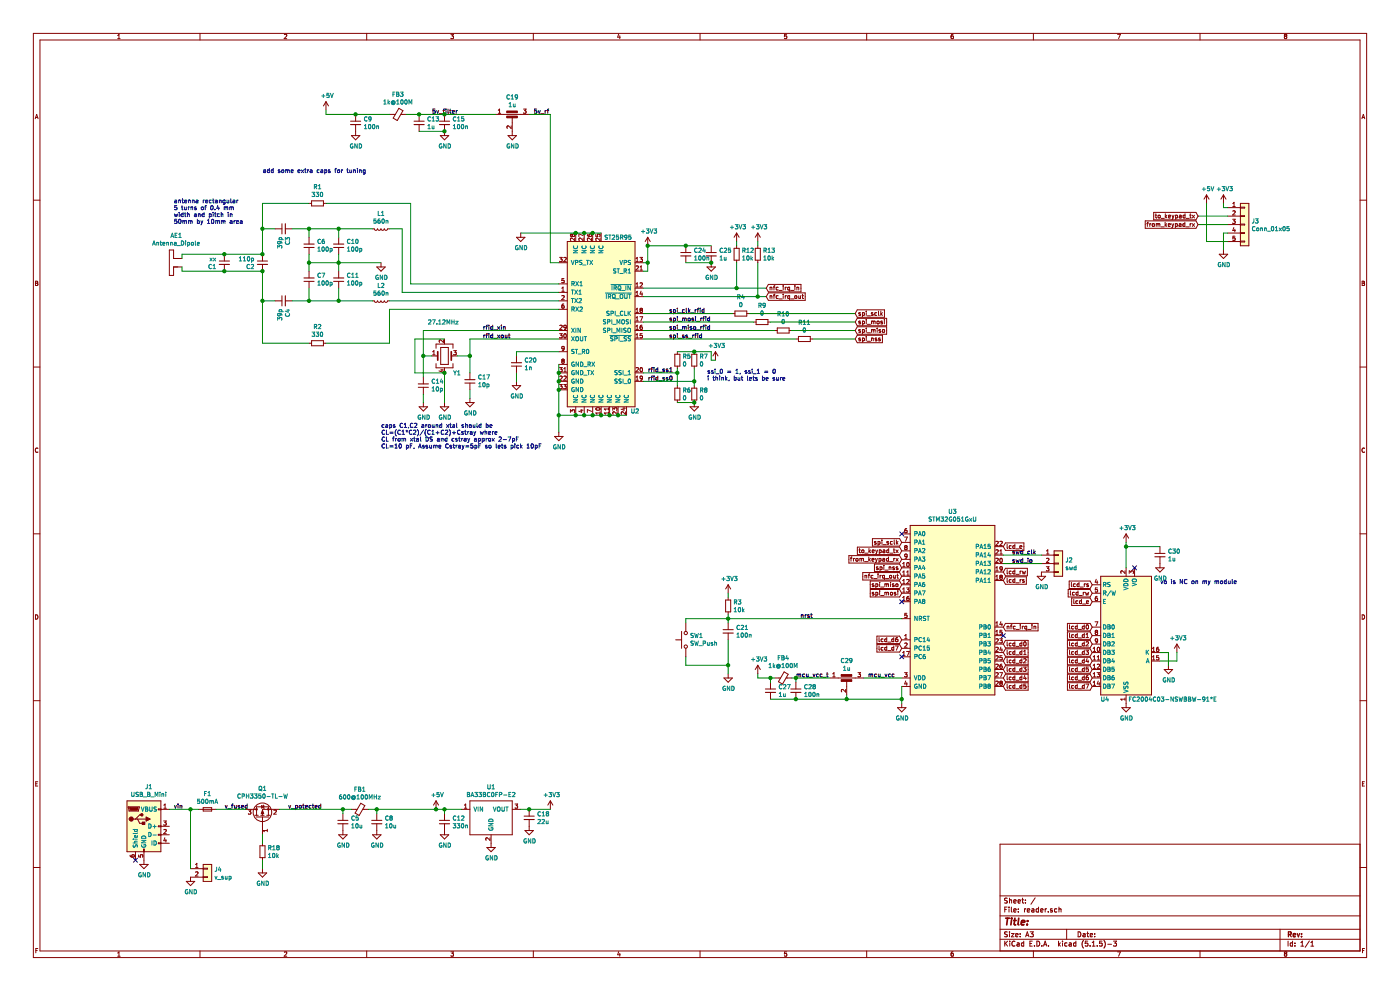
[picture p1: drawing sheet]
EESchema Schematic File Version 4
EELAYER 30 0
EELAYER END
$Descr A3 16535 11693
encoding utf-8
Sheet 1 1
Title ""
Date ""
Rev ""
Comp ""
Comment1 ""
Comment2 ""
Comment3 ""
Comment4 ""
$EndDescr
$Comp
L Device:C_Small C14
U 1 1
P 5000 4550
F 0 "C14" H 4908 4504 50  0000 R CNN
F 1 "10p" H 4908 4595 50  0000 R CNN
F 2 "Capacitor_SMD:C_0603_1608Metric_Pad1.05x0.95mm_HandSolder" H 5000 4550 50  0001 C CNN
F 3 "~" H 5000 4550 50  0001 C CNN
	1    5000 4550
	-1   0    0    1   
$EndComp
$Comp
L Device:C_Small C17
U 1 1
P 5550 4500
F 0 "C17" H 5458 4454 50  0000 R CNN
F 1 "10p" H 5458 4545 50  0000 R CNN
F 2 "Capacitor_SMD:C_0603_1608Metric_Pad1.05x0.95mm_HandSolder" H 5550 4500 50  0001 C CNN
F 3 "~" H 5550 4500 50  0001 C CNN
	1    5550 4500
	-1   0    0    1   
$EndComp
$Comp
L power:GND #PWR017
U 1 1
P 6600 5100
F 0 "#PWR017" H 6600 4850 50  0001 C CNN
F 1 "GND" H 6605 4927 50  0000 C CNN
F 2 "" H 6600 5100 50  0001 C CNN
F 3 "" H 6600 5100 50  0001 C CNN
	1    6600 5100
	1    0    0    -1  
$EndComp
$Comp
L power:GND #PWR09
U 1 1
P 5000 4750
F 0 "#PWR09" H 5000 4500 50  0001 C CNN
F 1 "GND" H 5005 4577 50  0000 C CNN
F 2 "" H 5000 4750 50  0001 C CNN
F 3 "" H 5000 4750 50  0001 C CNN
	1    5000 4750
	1    0    0    -1  
$EndComp
$Comp
L power:GND #PWR012
U 1 1
P 5550 4700
F 0 "#PWR012" H 5550 4450 50  0001 C CNN
F 1 "GND" H 5555 4527 50  0000 C CNN
F 2 "" H 5550 4700 50  0001 C CNN
F 3 "" H 5550 4700 50  0001 C CNN
	1    5550 4700
	1    0    0    -1  
$EndComp
$Comp
L Device:C_Small C20
U 1 1
P 6100 4300
F 0 "C20" H 6008 4254 50  0000 R CNN
F 1 "1n" H 6008 4345 50  0000 R CNN
F 2 "Capacitor_SMD:C_0603_1608Metric_Pad1.05x0.95mm_HandSolder" H 6100 4300 50  0001 C CNN
F 3 "~" H 6100 4300 50  0001 C CNN
	1    6100 4300
	-1   0    0    1   
$EndComp
$Comp
L power:GND #PWR016
U 1 1
P 6100 4500
F 0 "#PWR016" H 6100 4250 50  0001 C CNN
F 1 "GND" H 6105 4327 50  0000 C CNN
F 2 "" H 6100 4500 50  0001 C CNN
F 3 "" H 6100 4500 50  0001 C CNN
	1    6100 4500
	1    0    0    -1  
$EndComp
Wire Wire Line
	5550 4200 5400 4200
Wire Wire Line
	5550 4200 5550 4000
Wire Wire Line
	5000 3900 5000 4200
$Comp
L reader-rescue:USB_B_Mini-Connector J1
U 1 1
P 1700 9750
F 0 "J1" H 1757 10217 50  0000 C CNN
F 1 "USB_B_Mini" H 1757 10126 50  0000 C CNN
F 2 "good_things:USB_MICRO_10118193-0001LF" H 1850 9700 50  0001 C CNN
F 3 "~" H 1850 9700 50  0001 C CNN
	1    1700 9750
	1    0    0    -1  
$EndComp
NoConn ~ 1600 10150
$Comp
L power:GND #PWR01
U 1 1
P 1700 10150
F 0 "#PWR01" H 1700 9900 50  0001 C CNN
F 1 "GND" H 1705 9977 50  0000 C CNN
F 2 "" H 1700 10150 50  0001 C CNN
F 3 "" H 1700 10150 50  0001 C CNN
	1    1700 10150
	1    0    0    -1  
$EndComp
$Comp
L Device:Fuse_Small F1
U 1 1
P 2450 9550
F 0 "F1" H 2450 9735 50  0000 C CNN
F 1 "500mA" H 2450 9644 50  0000 C CNN
F 2 "Fuse:Fuse_1210_3225Metric" H 2450 9550 50  0001 C CNN
F 3 "~" H 2450 9550 50  0001 C CNN
	1    2450 9550
	1    0    0    -1  
$EndComp
Wire Wire Line
	6100 4200 6100 4150
Wire Wire Line
	5000 4750 5000 4650
Wire Wire Line
	5550 4600 5550 4700
Wire Wire Line
	6100 4400 6100 4500
$Comp
L power:+3V3 #PWR020
U 1 1
P 7650 2900
F 0 "#PWR020" H 7650 2750 50  0001 C CNN
F 1 "+3V3" H 7665 3073 50  0000 C CNN
F 2 "" H 7650 2900 50  0001 C CNN
F 3 "" H 7650 2900 50  0001 C CNN
	1    7650 2900
	1    0    0    -1  
$EndComp
Wire Wire Line
	7650 3100 7600 3100
Wire Wire Line
	7600 3200 7650 3200
Wire Wire Line
	7650 3200 7650 3100
Connection ~ 7650 3100
$Comp
L Device:C_Small C24
U 1 1
P 8100 3000
F 0 "C24" H 8192 3046 50  0000 L CNN
F 1 "100n" H 8192 2955 50  0000 L CNN
F 2 "Capacitor_SMD:C_0603_1608Metric_Pad1.05x0.95mm_HandSolder" H 8100 3000 50  0001 C CNN
F 3 "~" H 8100 3000 50  0001 C CNN
	1    8100 3000
	1    0    0    -1  
$EndComp
$Comp
L Device:C_Small C25
U 1 1
P 8400 3000
F 0 "C25" H 8492 3046 50  0000 L CNN
F 1 "1u" H 8492 2955 50  0000 L CNN
F 2 "Capacitor_SMD:C_0603_1608Metric_Pad1.05x0.95mm_HandSolder" H 8400 3000 50  0001 C CNN
F 3 "~" H 8400 3000 50  0001 C CNN
	1    8400 3000
	1    0    0    -1  
$EndComp
Connection ~ 8100 2900
Wire Wire Line
	8100 2900 8400 2900
$Comp
L power:GND #PWR024
U 1 1
P 8400 3100
F 0 "#PWR024" H 8400 2850 50  0001 C CNN
F 1 "GND" H 8405 2927 50  0000 C CNN
F 2 "" H 8400 3100 50  0001 C CNN
F 3 "" H 8400 3100 50  0001 C CNN
	1    8400 3100
	1    0    0    -1  
$EndComp
Wire Wire Line
	8400 3100 8100 3100
Connection ~ 8400 3100
Wire Wire Line
	7650 2900 7650 3100
Connection ~ 7650 2900
$Comp
L power:+5V #PWR03
U 1 1
P 3850 1300
F 0 "#PWR03" H 3850 1150 50  0001 C CNN
F 1 "+5V" H 3865 1473 50  0000 C CNN
F 2 "" H 3850 1300 50  0001 C CNN
F 3 "" H 3850 1300 50  0001 C CNN
	1    3850 1300
	1    0    0    -1  
$EndComp
$Comp
L Device:Ferrite_Bead_Small FB3
U 1 1
P 4700 1350
F 0 "FB3" V 4463 1350 50  0000 C CNN
F 1 "1k@100M" V 4554 1350 50  0000 C CNN
F 2 "Inductor_SMD:L_0603_1608Metric_Pad1.05x0.95mm_HandSolder" V 4630 1350 50  0001 C CNN
F 3 "~" H 4700 1350 50  0001 C CNN
	1    4700 1350
	0    1    1    0   
$EndComp
Wire Wire Line
	4950 1350 5250 1350
Wire Wire Line
	5250 1550 4950 1550
Connection ~ 5250 1550
$Comp
L power:GND #PWR011
U 1 1
P 5250 1550
F 0 "#PWR011" H 5250 1300 50  0001 C CNN
F 1 "GND" H 5255 1377 50  0000 C CNN
F 2 "" H 5250 1550 50  0001 C CNN
F 3 "" H 5250 1550 50  0001 C CNN
	1    5250 1550
	1    0    0    -1  
$EndComp
Connection ~ 5250 1350
$Comp
L Device:C_Small C13
U 1 1
P 4950 1450
F 0 "C13" H 5042 1496 50  0000 L CNN
F 1 "1u" H 5042 1405 50  0000 L CNN
F 2 "Capacitor_SMD:C_0603_1608Metric_Pad1.05x0.95mm_HandSolder" H 4950 1450 50  0001 C CNN
F 3 "~" H 4950 1450 50  0001 C CNN
F 4 "3013382" H 4950 1450 50  0001 C CNN "farnell"
	1    4950 1450
	1    0    0    -1  
$EndComp
$Comp
L Device:C_Small C15
U 1 1
P 5250 1450
F 0 "C15" H 5342 1496 50  0000 L CNN
F 1 "100n" H 5342 1405 50  0000 L CNN
F 2 "Capacitor_SMD:C_0603_1608Metric_Pad1.05x0.95mm_HandSolder" H 5250 1450 50  0001 C CNN
F 3 "~" H 5250 1450 50  0001 C CNN
	1    5250 1450
	1    0    0    -1  
$EndComp
Wire Wire Line
	3850 1300 3850 1350
Wire Wire Line
	4800 1350 4950 1350
Connection ~ 4950 1350
$Comp
L Device:R_Small R2
U 1 1
P 3750 4050
F 0 "R2" V 3554 4050 50  0000 C CNN
F 1 "330" V 3645 4050 50  0000 C CNN
F 2 "Resistor_SMD:R_0603_1608Metric_Pad1.05x0.95mm_HandSolder" H 3750 4050 50  0001 C CNN
F 3 "~" H 3750 4050 50  0001 C CNN
	1    3750 4050
	0    1    1    0   
$EndComp
$Comp
L Device:L_Small L1
U 1 1
P 4500 2700
F 0 "L1" V 4319 2700 50  0000 C CNN
F 1 "560n" V 4410 2700 50  0000 C CNN
F 2 "Inductor_SMD:L_0805_2012Metric" H 4500 2700 50  0001 C CNN
F 3 "~" H 4500 2700 50  0001 C CNN
F 4 "2858966" V 4500 2700 50  0001 C CNN "farnell"
	1    4500 2700
	0    1    1    0   
$EndComp
$Comp
L Device:L_Small L2
U 1 1
P 4500 3550
F 0 "L2" V 4319 3550 50  0000 C CNN
F 1 "560n" V 4410 3550 50  0000 C CNN
F 2 "Inductor_SMD:L_0805_2012Metric" H 4500 3550 50  0001 C CNN
F 3 "~" H 4500 3550 50  0001 C CNN
F 4 "2858966" V 4500 3550 50  0001 C CNN "farnell"
	1    4500 3550
	0    1    1    0   
$EndComp
$Comp
L Device:C_Small C11
U 1 1
P 4000 3300
F 0 "C11" H 3908 3254 50  0000 R CNN
F 1 "100p" H 3908 3345 50  0000 R CNN
F 2 "Capacitor_SMD:C_0603_1608Metric_Pad1.05x0.95mm_HandSolder" H 4000 3300 50  0001 C CNN
F 3 "~" H 4000 3300 50  0001 C CNN
	1    4000 3300
	-1   0    0    1   
$EndComp
$Comp
L power:GND #PWR06
U 1 1
P 4500 3100
F 0 "#PWR06" H 4500 2850 50  0001 C CNN
F 1 "GND" H 4505 2927 50  0000 C CNN
F 2 "" H 4500 3100 50  0001 C CNN
F 3 "" H 4500 3100 50  0001 C CNN
	1    4500 3100
	1    0    0    -1  
$EndComp
Wire Wire Line
	4000 3000 4000 3100
Wire Wire Line
	4000 3100 4500 3100
Connection ~ 4000 3100
Wire Wire Line
	4000 3100 4000 3200
Wire Wire Line
	4000 2800 4000 2700
Wire Wire Line
	4000 2700 4400 2700
Wire Wire Line
	4000 3400 4000 3550
$Comp
L Device:C_Small C4
U 1 1
P 3350 3550
F 0 "C4" H 3258 3504 50  0000 R CNN
F 1 "39p" H 3258 3595 50  0000 R CNN
F 2 "Capacitor_SMD:C_0603_1608Metric_Pad1.05x0.95mm_HandSolder" H 3350 3550 50  0001 C CNN
F 3 "~" H 3350 3550 50  0001 C CNN
	1    3350 3550
	0    -1   -1   0   
$EndComp
$Comp
L Device:C_Small C2
U 1 1
P 3100 3100
F 0 "C2" H 3008 3054 50  0000 R CNN
F 1 "110p" H 3008 3145 50  0000 R CNN
F 2 "Capacitor_SMD:C_0603_1608Metric_Pad1.05x0.95mm_HandSolder" H 3100 3100 50  0001 C CNN
F 3 "~" H 3100 3100 50  0001 C CNN
	1    3100 3100
	1    0    0    -1  
$EndComp
$Comp
L Device:Antenna_Dipole AE1
U 1 1
P 1950 3150
F 0 "AE1" V 2317 3018 50  0000 C CNN
F 1 "Antenna_Dipole" V 2226 3018 50  0000 C CNN
F 2 "good_things:antenna_1m_07mm_3turn" H 1950 3150 50  0001 C CNN
F 3 "~" H 1950 3150 50  0001 C CNN
	1    1950 3150
	0    -1   -1   0   
$EndComp
Connection ~ 4000 2700
Connection ~ 4000 3550
Wire Wire Line
	4000 3550 4400 3550
Wire Wire Line
	3250 3550 3100 3550
Wire Wire Line
	3100 3550 3100 3200
Wire Wire Line
	3100 3000 3100 2700
Wire Wire Line
	3100 2700 3250 2700
$Comp
L Device:C_Small C10
U 1 1
P 4000 2900
F 0 "C10" H 3908 2854 50  0000 R CNN
F 1 "100p" H 3908 2945 50  0000 R CNN
F 2 "Capacitor_SMD:C_0603_1608Metric_Pad1.05x0.95mm_HandSolder" H 4000 2900 50  0001 C CNN
F 3 "~" H 4000 2900 50  0001 C CNN
	1    4000 2900
	-1   0    0    1   
$EndComp
$Comp
L Device:C_Small C6
U 1 1
P 3650 2900
F 0 "C6" H 3558 2854 50  0000 R CNN
F 1 "100p" H 3558 2945 50  0000 R CNN
F 2 "Capacitor_SMD:C_0603_1608Metric_Pad1.05x0.95mm_HandSolder" H 3650 2900 50  0001 C CNN
F 3 "~" H 3650 2900 50  0001 C CNN
	1    3650 2900
	-1   0    0    1   
$EndComp
$Comp
L Device:C_Small C7
U 1 1
P 3650 3300
F 0 "C7" H 3558 3254 50  0000 R CNN
F 1 "100p" H 3558 3345 50  0000 R CNN
F 2 "Capacitor_SMD:C_0603_1608Metric_Pad1.05x0.95mm_HandSolder" H 3650 3300 50  0001 C CNN
F 3 "~" H 3650 3300 50  0001 C CNN
	1    3650 3300
	-1   0    0    1   
$EndComp
Wire Wire Line
	3650 3000 3650 3100
Wire Wire Line
	3650 3100 4000 3100
Wire Wire Line
	3650 3100 3650 3200
Connection ~ 3650 3100
Wire Wire Line
	3450 3550 3650 3550
Wire Wire Line
	3650 3400 3650 3550
Connection ~ 3650 3550
Wire Wire Line
	3650 3550 4000 3550
Wire Wire Line
	3650 2700 3650 2800
Connection ~ 3650 2700
Wire Wire Line
	3650 2700 4000 2700
$Comp
L Device:R_Small R1
U 1 1
P 3750 2400
F 0 "R1" V 3554 2400 50  0000 C CNN
F 1 "330" V 3645 2400 50  0000 C CNN
F 2 "Resistor_SMD:R_0603_1608Metric_Pad1.05x0.95mm_HandSolder" H 3750 2400 50  0001 C CNN
F 3 "~" H 3750 2400 50  0001 C CNN
	1    3750 2400
	0    1    1    0   
$EndComp
Wire Wire Line
	3650 2400 3100 2400
Wire Wire Line
	3100 2400 3100 2700
Connection ~ 3100 2700
Wire Wire Line
	3100 3550 3100 4050
Wire Wire Line
	3100 4050 3650 4050
Connection ~ 3100 3550
Wire Wire Line
	3100 3000 2650 3000
Connection ~ 3100 3000
Connection ~ 3100 3200
$Comp
L Device:C_Small C1
U 1 1
P 2650 3100
F 0 "C1" H 2558 3054 50  0000 R CNN
F 1 "xx" H 2558 3145 50  0000 R CNN
F 2 "Capacitor_SMD:C_0603_1608Metric_Pad1.05x0.95mm_HandSolder" H 2650 3100 50  0001 C CNN
F 3 "~" H 2650 3100 50  0001 C CNN
	1    2650 3100
	1    0    0    -1  
$EndComp
Connection ~ 2650 3000
Connection ~ 2650 3200
Wire Wire Line
	2650 3200 3100 3200
Wire Wire Line
	2150 3000 2150 3050
Wire Wire Line
	2150 3000 2650 3000
Wire Wire Line
	2150 3150 2150 3200
Wire Wire Line
	2150 3200 2650 3200
Wire Wire Line
	4600 3650 4600 4050
Wire Wire Line
	4600 4050 3850 4050
Wire Wire Line
	4600 2700 4750 2700
Wire Wire Line
	4750 2700 4750 3450
Wire Wire Line
	4850 3350 4850 2400
Wire Wire Line
	4850 2400 3850 2400
Text Notes 3100 2050 0    50   ~ 0
add some extra caps for tuning
$Comp
L Device:C_Feedthrough C19
U 1 1
P 6050 1450
F 0 "C19" H 6050 1755 50  0000 C CNN
F 1 "1u" H 6050 1664 50  0000 C CNN
F 2 "good_things:NFM18PS105R0J3D" V 6050 1450 50  0001 C CNN
F 3 "~" V 6050 1450 50  0001 C CNN
	1    6050 1450
	1    0    0    -1  
$EndComp
$Comp
L power:GND #PWR015
U 1 1
P 6050 1550
F 0 "#PWR015" H 6050 1300 50  0001 C CNN
F 1 "GND" H 6055 1377 50  0000 C CNN
F 2 "" H 6050 1550 50  0001 C CNN
F 3 "" H 6050 1550 50  0001 C CNN
	1    6050 1550
	1    0    0    -1  
$EndComp
Wire Wire Line
	6250 1350 6500 1350
Wire Wire Line
	6500 1350 6500 3100
Wire Wire Line
	3450 2700 3650 2700
$Comp
L Device:C_Small C3
U 1 1
P 3350 2700
F 0 "C3" H 3258 2654 50  0000 R CNN
F 1 "39p" H 3258 2745 50  0000 R CNN
F 2 "Capacitor_SMD:C_0603_1608Metric_Pad1.05x0.95mm_HandSolder" H 3350 2700 50  0001 C CNN
F 3 "~" H 3350 2700 50  0001 C CNN
	1    3350 2700
	0    -1   -1   0   
$EndComp
Text Notes 2050 2650 0    50   ~ 0
antenna rectangular \n5 turns of 0.4 mm \nwidth and pitch in \n50mm by 10mm area
$Comp
L Device:C_Small C9
U 1 1
P 4200 1450
F 0 "C9" H 4292 1496 50  0000 L CNN
F 1 "100n" H 4292 1405 50  0000 L CNN
F 2 "Capacitor_SMD:C_0603_1608Metric_Pad1.05x0.95mm_HandSolder" H 4200 1450 50  0001 C CNN
F 3 "~" H 4200 1450 50  0001 C CNN
	1    4200 1450
	1    0    0    -1  
$EndComp
Wire Wire Line
	3850 1350 4200 1350
Connection ~ 4200 1350
$Comp
L power:GND #PWR05
U 1 1
P 4200 1550
F 0 "#PWR05" H 4200 1300 50  0001 C CNN
F 1 "GND" H 4205 1377 50  0000 C CNN
F 2 "" H 4200 1550 50  0001 C CNN
F 3 "" H 4200 1550 50  0001 C CNN
	1    4200 1550
	1    0    0    -1  
$EndComp
$Comp
L Device:R_Small R5
U 1 1
P 8000 4250
F 0 "R5" H 8059 4296 50  0000 L CNN
F 1 "0" H 8059 4205 50  0000 L CNN
F 2 "Resistor_SMD:R_0603_1608Metric_Pad1.05x0.95mm_HandSolder" H 8000 4250 50  0001 C CNN
F 3 "~" H 8000 4250 50  0001 C CNN
	1    8000 4250
	1    0    0    -1  
$EndComp
$Comp
L Device:R_Small R7
U 1 1
P 8200 4250
F 0 "R7" H 8259 4296 50  0000 L CNN
F 1 "0" H 8259 4205 50  0000 L CNN
F 2 "Resistor_SMD:R_0603_1608Metric_Pad1.05x0.95mm_HandSolder" H 8200 4250 50  0001 C CNN
F 3 "~" H 8200 4250 50  0001 C CNN
	1    8200 4250
	1    0    0    -1  
$EndComp
$Comp
L Device:R_Small R6
U 1 1
P 8000 4650
F 0 "R6" H 8059 4696 50  0000 L CNN
F 1 "0" H 8059 4605 50  0000 L CNN
F 2 "Resistor_SMD:R_0603_1608Metric_Pad1.05x0.95mm_HandSolder" H 8000 4650 50  0001 C CNN
F 3 "~" H 8000 4650 50  0001 C CNN
	1    8000 4650
	1    0    0    -1  
$EndComp
$Comp
L Device:R_Small R8
U 1 1
P 8200 4650
F 0 "R8" H 8259 4696 50  0000 L CNN
F 1 "0" H 8259 4605 50  0000 L CNN
F 2 "Resistor_SMD:R_0603_1608Metric_Pad1.05x0.95mm_HandSolder" H 8200 4650 50  0001 C CNN
F 3 "~" H 8200 4650 50  0001 C CNN
	1    8200 4650
	1    0    0    -1  
$EndComp
$Comp
L power:+3V3 #PWR023
U 1 1
P 8450 4250
F 0 "#PWR023" H 8450 4100 50  0001 C CNN
F 1 "+3V3" H 8465 4423 50  0000 C CNN
F 2 "" H 8450 4250 50  0001 C CNN
F 3 "" H 8450 4250 50  0001 C CNN
	1    8450 4250
	1    0    0    -1  
$EndComp
Wire Wire Line
	8450 4250 8400 4250
Wire Wire Line
	8400 4250 8400 4150
Wire Wire Line
	8200 4150 8000 4150
Wire Wire Line
	8000 4350 8000 4400
Wire Wire Line
	8200 4550 8200 4500
Wire Wire Line
	8000 4550 8000 4400
Connection ~ 8000 4400
Wire Wire Line
	8200 4350 8200 4500
Connection ~ 8200 4500
Wire Wire Line
	8000 4750 8200 4750
$Comp
L power:GND #PWR021
U 1 1
P 8200 4750
F 0 "#PWR021" H 8200 4500 50  0001 C CNN
F 1 "GND" H 8205 4577 50  0000 C CNN
F 2 "" H 8200 4750 50  0001 C CNN
F 3 "" H 8200 4750 50  0001 C CNN
	1    8200 4750
	1    0    0    -1  
$EndComp
Connection ~ 8200 4750
Text Notes 8350 4500 0    50   ~ 0
ssi_0 = 1, ssi_1 = 0\ni think, but lets be sure
$Comp
L Device:R_Small R4
U 1 1
P 8750 3700
F 0 "R4" V 8554 3700 50  0000 C CNN
F 1 "0" V 8645 3700 50  0000 C CNN
F 2 "Resistor_SMD:R_0603_1608Metric_Pad1.05x0.95mm_HandSolder" H 8750 3700 50  0001 C CNN
F 3 "~" H 8750 3700 50  0001 C CNN
	1    8750 3700
	0    1    1    0   
$EndComp
$Comp
L Device:R_Small R9
U 1 1
P 9000 3800
F 0 "R9" V 8804 3800 50  0000 C CNN
F 1 "0" V 8895 3800 50  0000 C CNN
F 2 "Resistor_SMD:R_0603_1608Metric_Pad1.05x0.95mm_HandSolder" H 9000 3800 50  0001 C CNN
F 3 "~" H 9000 3800 50  0001 C CNN
	1    9000 3800
	0    1    1    0   
$EndComp
$Comp
L Device:R_Small R11
U 1 1
P 9500 4000
F 0 "R11" V 9304 4000 50  0000 C CNN
F 1 "0" V 9395 4000 50  0000 C CNN
F 2 "Resistor_SMD:R_0603_1608Metric_Pad1.05x0.95mm_HandSolder" H 9500 4000 50  0001 C CNN
F 3 "~" H 9500 4000 50  0001 C CNN
	1    9500 4000
	0    1    1    0   
$EndComp
$Comp
L Device:R_Small R10
U 1 1
P 9250 3900
F 0 "R10" V 9054 3900 50  0000 C CNN
F 1 "0" V 9145 3900 50  0000 C CNN
F 2 "Resistor_SMD:R_0603_1608Metric_Pad1.05x0.95mm_HandSolder" H 9250 3900 50  0001 C CNN
F 3 "~" H 9250 3900 50  0001 C CNN
	1    9250 3900
	0    1    1    0   
$EndComp
Text GLabel 10100 3700 2    50   Input ~ 0
spi_sclk
Text GLabel 10100 3800 2    50   Input ~ 0
spi_mosi
Text GLabel 10100 3900 2    50   Input ~ 0
spi_miso
Text GLabel 9050 3400 2    50   Input ~ 0
nfc_irq_in
Text GLabel 9050 3500 2    50   Input ~ 0
nfc_irq_out
$Comp
L Device:R_Small R12
U 1 1
P 8700 3000
F 0 "R12" H 8759 3046 50  0000 L CNN
F 1 "10k" H 8759 2955 50  0000 L CNN
F 2 "Resistor_SMD:R_0603_1608Metric_Pad1.05x0.95mm_HandSolder" H 8700 3000 50  0001 C CNN
F 3 "~" H 8700 3000 50  0001 C CNN
	1    8700 3000
	1    0    0    -1  
$EndComp
$Comp
L power:+3V3 #PWR026
U 1 1
P 8700 2850
F 0 "#PWR026" H 8700 2700 50  0001 C CNN
F 1 "+3V3" H 8715 3023 50  0000 C CNN
F 2 "" H 8700 2850 50  0001 C CNN
F 3 "" H 8700 2850 50  0001 C CNN
	1    8700 2850
	1    0    0    -1  
$EndComp
Wire Wire Line
	8700 2850 8700 2900
$Comp
L Device:R_Small R13
U 1 1
P 8950 3000
F 0 "R13" H 9009 3046 50  0000 L CNN
F 1 "10k" H 9009 2955 50  0000 L CNN
F 2 "Resistor_SMD:R_0603_1608Metric_Pad1.05x0.95mm_HandSolder" H 8950 3000 50  0001 C CNN
F 3 "~" H 8950 3000 50  0001 C CNN
	1    8950 3000
	1    0    0    -1  
$EndComp
$Comp
L power:+3V3 #PWR028
U 1 1
P 8950 2850
F 0 "#PWR028" H 8950 2700 50  0001 C CNN
F 1 "+3V3" H 8965 3023 50  0000 C CNN
F 2 "" H 8950 2850 50  0001 C CNN
F 3 "" H 8950 2850 50  0001 C CNN
	1    8950 2850
	1    0    0    -1  
$EndComp
Wire Wire Line
	8950 2850 8950 2900
Wire Wire Line
	8700 3100 8700 3400
Wire Wire Line
	7600 3400 8700 3400
Wire Wire Line
	8950 3100 8950 3500
Wire Wire Line
	7600 3500 8950 3500
Connection ~ 8950 3500
Wire Wire Line
	8950 3500 9050 3500
Wire Wire Line
	9050 3400 8700 3400
Connection ~ 8700 3400
Wire Wire Line
	8850 3700 10100 3700
Wire Wire Line
	9100 3800 10100 3800
Wire Wire Line
	9350 3900 10100 3900
Wire Wire Line
	9600 4000 10100 4000
Text GLabel 10100 4000 2    50   Input ~ 0
spi_nss
$Comp
L power:+3V3 #PWR033
U 1 1
P 14450 2400
F 0 "#PWR033" H 14450 2250 50  0001 C CNN
F 1 "+3V3" H 14465 2573 50  0000 C CNN
F 2 "" H 14450 2400 50  0001 C CNN
F 3 "" H 14450 2400 50  0001 C CNN
	1    14450 2400
	1    0    0    -1  
$EndComp
$Comp
L power:GND #PWR034
U 1 1
P 14450 2950
F 0 "#PWR034" H 14450 2700 50  0001 C CNN
F 1 "GND" H 14455 2777 50  0000 C CNN
F 2 "" H 14450 2950 50  0001 C CNN
F 3 "" H 14450 2950 50  0001 C CNN
	1    14450 2950
	1    0    0    -1  
$EndComp
$Comp
L Connector_Generic:Conn_01x02 J4
U 1 1
P 2450 10250
F 0 "J4" H 2530 10242 50  0000 L CNN
F 1 "v_sup" H 2530 10151 50  0000 L CNN
F 2 "Connector_JST:JST_NV_B02P-NV_1x02_P5.00mm_Vertical" H 2450 10250 50  0001 C CNN
F 3 "~" H 2450 10250 50  0001 C CNN
	1    2450 10250
	1    0    0    -1  
$EndComp
$Comp
L power:GND #PWR0101
U 1 1
P 2250 10350
F 0 "#PWR0101" H 2250 10100 50  0001 C CNN
F 1 "GND" H 2255 10177 50  0000 C CNN
F 2 "" H 2250 10350 50  0001 C CNN
F 3 "" H 2250 10350 50  0001 C CNN
	1    2250 10350
	1    0    0    -1  
$EndComp
Wire Wire Line
	2250 10250 2250 9550
Wire Wire Line
	2000 9550 2250 9550
Text Label 2050 9550 0    50   ~ 0
vin
Connection ~ 2250 9550
Wire Wire Line
	2250 9550 2350 9550
Wire Wire Line
	6600 3650 4600 3650
Wire Wire Line
	6600 3350 4850 3350
Wire Wire Line
	6500 3100 6600 3100
Wire Wire Line
	6600 3900 5000 3900
Wire Wire Line
	4600 3550 6600 3550
Wire Wire Line
	4750 3450 6600 3450
Wire Wire Line
	6100 4150 6600 4150
Wire Wire Line
	5550 4000 6600 4000
$Comp
L Device:Crystal_GND24 Y1
U 1 1
P 5250 4200
F 0 "Y1" H 5350 4000 50  0000 L CNN
F 1 "27.12MHz" H 5050 4600 50  0000 L CNN
F 2 "Crystal:Crystal_SMD_2016-4Pin_2.0x1.6mm" H 5250 4200 50  0001 C CNN
F 3 "~" H 5250 4200 50  0001 C CNN
	1    5250 4200
	1    0    0    -1  
$EndComp
Wire Wire Line
	5100 4200 5000 4200
Connection ~ 5550 4200
Connection ~ 5000 4200
Text Label 2650 9550 0    50   ~ 0
v_fused
$Comp
L power:+3V3 #PWR014
U 1 1
P 6500 9550
F 0 "#PWR014" H 6500 9400 50  0001 C CNN
F 1 "+3V3" H 6515 9723 50  0000 C CNN
F 2 "" H 6500 9550 50  0001 C CNN
F 3 "" H 6500 9550 50  0001 C CNN
	1    6500 9550
	1    0    0    -1  
$EndComp
Wire Wire Line
	6250 9550 6500 9550
Connection ~ 6250 9550
Wire Wire Line
	6150 9550 6250 9550
$Comp
L Device:C_Small C18
U 1 1
P 6250 9650
F 0 "C18" H 6342 9696 50  0000 L CNN
F 1 "22u" H 6342 9605 50  0000 L CNN
F 2 "Capacitor_SMD:C_0603_1608Metric_Pad1.05x0.95mm_HandSolder" H 6250 9650 50  0001 C CNN
F 3 "~" H 6250 9650 50  0001 C CNN
	1    6250 9650
	1    0    0    -1  
$EndComp
$Comp
L power:GND #PWR013
U 1 1
P 6250 9750
F 0 "#PWR013" H 6250 9500 50  0001 C CNN
F 1 "GND" H 6255 9577 50  0000 C CNN
F 2 "" H 6250 9750 50  0001 C CNN
F 3 "" H 6250 9750 50  0001 C CNN
	1    6250 9750
	1    0    0    -1  
$EndComp
$Comp
L power:GND #PWR010
U 1 1
P 5800 9950
F 0 "#PWR010" H 5800 9700 50  0001 C CNN
F 1 "GND" H 5805 9777 50  0000 C CNN
F 2 "" H 5800 9950 50  0001 C CNN
F 3 "" H 5800 9950 50  0001 C CNN
	1    5800 9950
	1    0    0    -1  
$EndComp
$Comp
L power:GND #PWR08
U 1 1
P 5250 9800
F 0 "#PWR08" H 5250 9550 50  0001 C CNN
F 1 "GND" H 5255 9627 50  0000 C CNN
F 2 "" H 5250 9800 50  0001 C CNN
F 3 "" H 5250 9800 50  0001 C CNN
	1    5250 9800
	1    0    0    -1  
$EndComp
Wire Wire Line
	5250 9550 5450 9550
Connection ~ 5250 9550
Wire Wire Line
	5250 9550 5250 9600
Connection ~ 5150 9550
Wire Wire Line
	5150 9550 5250 9550
$Comp
L Device:C_Small C12
U 1 1
P 5250 9700
F 0 "C12" H 5342 9746 50  0000 L CNN
F 1 "330n" H 5342 9655 50  0000 L CNN
F 2 "Capacitor_SMD:C_0603_1608Metric_Pad1.05x0.95mm_HandSolder" H 5250 9700 50  0001 C CNN
F 3 "~" H 5250 9700 50  0001 C CNN
	1    5250 9700
	1    0    0    -1  
$EndComp
$Comp
L good_things:BA33BC0FP-E2 U1
U 1 1
P 5800 9650
F 0 "U1" H 5800 10015 50  0000 C CNN
F 1 "BA33BC0FP-E2" H 5800 9924 50  0000 C CNN
F 2 "Package_TO_SOT_SMD:TO-252-3_TabPin2" H 5800 9650 50  0001 C CNN
F 3 "" H 5800 9650 50  0001 C CNN
	1    5800 9650
	1    0    0    -1  
$EndComp
Wire Wire Line
	4450 9550 5150 9550
Connection ~ 4050 9550
Connection ~ 4450 9550
Wire Wire Line
	4450 9600 4450 9550
Wire Wire Line
	4050 9550 4150 9550
Wire Wire Line
	4050 9600 4050 9550
Wire Wire Line
	4350 9550 4450 9550
$Comp
L power:GND #PWR04
U 1 1
P 4450 9800
F 0 "#PWR04" H 4450 9550 50  0001 C CNN
F 1 "GND" H 4455 9627 50  0000 C CNN
F 2 "" H 4450 9800 50  0001 C CNN
F 3 "" H 4450 9800 50  0001 C CNN
	1    4450 9800
	1    0    0    -1  
$EndComp
$Comp
L power:GND #PWR02
U 1 1
P 4050 9800
F 0 "#PWR02" H 4050 9550 50  0001 C CNN
F 1 "GND" H 4055 9627 50  0000 C CNN
F 2 "" H 4050 9800 50  0001 C CNN
F 3 "" H 4050 9800 50  0001 C CNN
	1    4050 9800
	1    0    0    -1  
$EndComp
$Comp
L Device:C_Small C8
U 1 1
P 4450 9700
F 0 "C8" H 4542 9746 50  0000 L CNN
F 1 "10u" H 4542 9655 50  0000 L CNN
F 2 "Capacitor_SMD:C_0603_1608Metric_Pad1.05x0.95mm_HandSolder" H 4450 9700 50  0001 C CNN
F 3 "~" H 4450 9700 50  0001 C CNN
F 4 "3013453" H 4450 9700 50  0001 C CNN "farnell"
	1    4450 9700
	1    0    0    -1  
$EndComp
$Comp
L Device:C_Small C5
U 1 1
P 4050 9700
F 0 "C5" H 4142 9746 50  0000 L CNN
F 1 "10u" H 4142 9655 50  0000 L CNN
F 2 "Capacitor_SMD:C_0603_1608Metric_Pad1.05x0.95mm_HandSolder" H 4050 9700 50  0001 C CNN
F 3 "~" H 4050 9700 50  0001 C CNN
F 4 "3013453" H 4050 9700 50  0001 C CNN "farnell"
	1    4050 9700
	1    0    0    -1  
$EndComp
$Comp
L Device:Ferrite_Bead_Small FB1
U 1 1
P 4250 9550
F 0 "FB1" V 4013 9550 50  0000 C CNN
F 1 "600@100MHz" V 4104 9550 50  0000 C CNN
F 2 "Inductor_SMD:L_0603_1608Metric_Pad1.05x0.95mm_HandSolder" V 4180 9550 50  0001 C CNN
F 3 "~" H 4250 9550 50  0001 C CNN
	1    4250 9550
	0    1    1    0   
$EndComp
$Comp
L power:+5V #PWR07
U 1 1
P 5150 9550
F 0 "#PWR07" H 5150 9400 50  0001 C CNN
F 1 "+5V" H 5165 9723 50  0000 C CNN
F 2 "" H 5150 9550 50  0001 C CNN
F 3 "" H 5150 9550 50  0001 C CNN
	1    5150 9550
	1    0    0    -1  
$EndComp
$Comp
L Device:Q_PMOS_GSD Q1
U 1 1
P 3100 9650
F 0 "Q1" V 3442 9650 50  0000 C CNN
F 1 "CPH3350-TL-W" V 3351 9650 50  0000 C CNN
F 2 "Package_TO_SOT_SMD:SOT-23_Handsoldering" H 3300 9750 50  0001 C CNN
F 3 "~" H 3100 9650 50  0001 C CNN
	1    3100 9650
	0    -1   -1   0   
$EndComp
$Comp
L Device:R_Small R18
U 1 1
P 3100 10050
F 0 "R18" H 3159 10096 50  0000 L CNN
F 1 "10k" H 3159 10005 50  0000 L CNN
F 2 "Resistor_SMD:R_0603_1608Metric_Pad1.05x0.95mm_HandSolder" H 3100 10050 50  0001 C CNN
F 3 "~" H 3100 10050 50  0001 C CNN
	1    3100 10050
	1    0    0    -1  
$EndComp
$Comp
L power:GND #PWR0102
U 1 1
P 3100 10250
F 0 "#PWR0102" H 3100 10000 50  0001 C CNN
F 1 "GND" H 3105 10077 50  0000 C CNN
F 2 "" H 3100 10250 50  0001 C CNN
F 3 "" H 3100 10250 50  0001 C CNN
	1    3100 10250
	1    0    0    -1  
$EndComp
Wire Wire Line
	3100 10250 3100 10150
Wire Wire Line
	3100 9950 3100 9850
Wire Wire Line
	2550 9550 2900 9550
Wire Wire Line
	3300 9550 4050 9550
Text Label 3400 9550 0    50   ~ 0
v_potected
Text Label 6300 1350 0    50   ~ 0
5v_rf
Text Label 5100 1350 0    50   ~ 0
5v_filter
Wire Wire Line
	5250 4000 4900 4000
Wire Wire Line
	4900 4000 4900 4400
$Comp
L power:GND #PWR0104
U 1 1
P 5250 4750
F 0 "#PWR0104" H 5250 4500 50  0001 C CNN
F 1 "GND" H 5255 4577 50  0000 C CNN
F 2 "" H 5250 4750 50  0001 C CNN
F 3 "" H 5250 4750 50  0001 C CNN
	1    5250 4750
	1    0    0    -1  
$EndComp
Wire Wire Line
	5550 4200 5550 4400
Wire Wire Line
	8650 3700 7600 3700
Wire Wire Line
	7600 3800 8900 3800
Wire Wire Line
	7600 3900 9150 3900
Wire Wire Line
	7600 4000 9400 4000
Text Label 7900 3700 0    50   ~ 0
spi_clk_rfid
Text Label 7900 3800 0    50   ~ 0
spi_mosi_rfid
Text Label 7900 3900 0    50   ~ 0
spi_miso_rfid
Text Label 7900 4000 0    50   ~ 0
spi_ss_rfid
Wire Wire Line
	7600 4400 8000 4400
Wire Wire Line
	7600 4500 8200 4500
Text Label 7650 4400 0    50   ~ 0
rfid_ss1
Text Label 7650 4500 0    50   ~ 0
rfid_ss0
Text Label 5700 3900 0    50   ~ 0
rfid_xin
Text Label 5700 4000 0    50   ~ 0
rfid_xout
$Comp
L power:GND #PWR0105
U 1 1
P 6150 2750
F 0 "#PWR0105" H 6150 2500 50  0001 C CNN
F 1 "GND" H 6155 2577 50  0000 C CNN
F 2 "" H 6150 2750 50  0001 C CNN
F 3 "" H 6150 2750 50  0001 C CNN
	1    6150 2750
	1    0    0    -1  
$EndComp
Connection ~ 7000 2750
Connection ~ 6900 2750
Wire Wire Line
	6900 2750 6800 2750
Wire Wire Line
	6800 2750 6150 2750
Connection ~ 6800 2750
Wire Wire Line
	7000 2750 6900 2750
Wire Wire Line
	7100 2750 7000 2750
Wire Wire Line
	6600 4500 6600 4400
Wire Wire Line
	6600 4400 6600 4300
Connection ~ 6600 4500
Connection ~ 6600 4400
Wire Wire Line
	6600 4600 6600 4500
Connection ~ 6600 4600
$Comp
L reader-rescue:ST25R95-good_things U2
U 1 1
P 7100 3800
F 0 "U2" H 7500 2750 50  0000 C CNN
F 1 "ST25R95" H 7300 4800 50  0000 C CNN
F 2 "Package_DFN_QFN:QFN-32-1EP_5x5mm_P0.5mm_EP3.65x3.65mm" H 7100 4450 50  0001 C CNN
F 3 "" H 7100 4450 50  0001 C CNN
	1    7100 3800
	1    0    0    -1  
$EndComp
Text Notes 4500 5300 0    50   ~ 0
caps C1,C2 around xtal should be \nCL=(C1*C2)/(C1+C2)+Cstray where \nCL from xtal DS and cstray approx 2-7pF\nCL=10 pF, Assume Cstray=5pF so lets pick 10pF
Wire Wire Line
	6600 4600 6600 4900
Wire Wire Line
	6600 4900 6800 4900
Connection ~ 6600 4900
Wire Wire Line
	6600 4900 6600 5100
Connection ~ 6800 4900
Wire Wire Line
	6800 4900 6900 4900
Connection ~ 6900 4900
Wire Wire Line
	6900 4900 7000 4900
Connection ~ 7000 4900
Wire Wire Line
	7000 4900 7100 4900
Connection ~ 7100 4900
Wire Wire Line
	7100 4900 7200 4900
Connection ~ 7200 4900
Wire Wire Line
	7200 4900 7300 4900
Connection ~ 7300 4900
Wire Wire Line
	7300 4900 7400 4900
Wire Wire Line
	10200 8000 10650 8000
Wire Wire Line
	9400 8000 9800 8000
Connection ~ 10000 8250
Wire Wire Line
	10000 8200 10000 8250
Connection ~ 9400 8250
Wire Wire Line
	9400 8250 10000 8250
Text Label 9400 8000 0    50   ~ 0
mcu_vcc_t
Text Label 10250 8000 0    50   ~ 0
mcu_vcc
Text Label 11950 6650 0    50   ~ 0
swd_io
Text Label 11950 6550 0    50   ~ 0
swd_clk
Wire Wire Line
	11850 6550 12300 6550
Wire Wire Line
	11850 6650 12300 6650
$Comp
L power:GND #PWR030
U 1 1
P 12300 6750
F 0 "#PWR030" H 12300 6500 50  0001 C CNN
F 1 "GND" H 12305 6577 50  0000 C CNN
F 2 "" H 12300 6750 50  0001 C CNN
F 3 "" H 12300 6750 50  0001 C CNN
	1    12300 6750
	1    0    0    -1  
$EndComp
$Comp
L Connector_Generic:Conn_01x03 J2
U 1 1
P 12500 6650
F 0 "J2" H 12580 6692 50  0000 L CNN
F 1 "swd" H 12580 6601 50  0000 L CNN
F 2 "Connector_PinHeader_2.54mm:PinHeader_1x03_P2.54mm_Vertical" H 12500 6650 50  0001 C CNN
F 3 "~" H 12500 6650 50  0001 C CNN
	1    12500 6650
	1    0    0    -1  
$EndComp
Text GLabel 12900 7100 0    50   Input ~ 0
lcd_e
Text GLabel 12900 6900 0    50   Input ~ 0
lcd_rs
Text GLabel 12900 7000 0    50   Input ~ 0
lcd_rw
Text Label 9450 7300 0    50   ~ 0
nrst
Wire Wire Line
	10650 8250 10650 8300
Connection ~ 10650 8250
Wire Wire Line
	10650 8100 10650 8250
Text GLabel 11850 6750 2    50   Input ~ 0
lcd_rw
Text GLabel 11850 6850 2    50   Input ~ 0
lcd_rs
Text GLabel 11850 7400 2    50   Input ~ 0
nfc_irq_in
Text GLabel 10650 6800 0    50   Input ~ 0
nfc_irq_out
Text GLabel 10650 6900 0    50   Input ~ 0
spi_miso
Text GLabel 10650 6700 0    50   Input ~ 0
spi_nss
Text GLabel 10650 7000 0    50   Input ~ 0
spi_mosi
Text GLabel 10650 6400 0    50   Input ~ 0
spi_sclk
Wire Wire Line
	8100 7300 8100 7350
Connection ~ 8600 7850
Wire Wire Line
	8600 7550 8600 7850
Wire Wire Line
	8100 7850 8100 7750
Wire Wire Line
	8600 7850 8100 7850
Wire Wire Line
	8100 7300 8600 7300
$Comp
L Switch:SW_Push SW1
U 1 1
P 8100 7550
F 0 "SW1" V 8146 7502 50  0000 R CNN
F 1 "SW_Push" V 8055 7502 50  0000 R CNN
F 2 "good_things:push_sw_purple" H 8100 7750 50  0001 C CNN
F 3 "~" H 8100 7750 50  0001 C CNN
	1    8100 7550
	0    -1   -1   0   
$EndComp
Connection ~ 8600 7300
Wire Wire Line
	8600 7250 8600 7300
Wire Wire Line
	8600 7000 8600 7050
$Comp
L power:+3V3 #PWR018
U 1 1
P 8600 7000
F 0 "#PWR018" H 8600 6850 50  0001 C CNN
F 1 "+3V3" H 8615 7173 50  0000 C CNN
F 2 "" H 8600 7000 50  0001 C CNN
F 3 "" H 8600 7000 50  0001 C CNN
	1    8600 7000
	1    0    0    -1  
$EndComp
Connection ~ 9100 8000
Wire Wire Line
	8950 8000 8950 7950
Wire Wire Line
	9100 8000 8950 8000
$Comp
L power:+3V3 #PWR027
U 1 1
P 8950 7950
F 0 "#PWR027" H 8950 7800 50  0001 C CNN
F 1 "+3V3" H 8965 8123 50  0000 C CNN
F 2 "" H 8950 7950 50  0001 C CNN
F 3 "" H 8950 7950 50  0001 C CNN
	1    8950 7950
	1    0    0    -1  
$EndComp
$Comp
L Device:R_Small R3
U 1 1
P 8600 7150
F 0 "R3" H 8659 7196 50  0000 L CNN
F 1 "10k" H 8659 7105 50  0000 L CNN
F 2 "Resistor_SMD:R_0603_1608Metric_Pad1.05x0.95mm_HandSolder" H 8600 7150 50  0001 C CNN
F 3 "~" H 8600 7150 50  0001 C CNN
	1    8600 7150
	1    0    0    -1  
$EndComp
Wire Wire Line
	8600 7300 8600 7350
$Comp
L Device:C_Small C21
U 1 1
P 8600 7450
F 0 "C21" H 8692 7496 50  0000 L CNN
F 1 "100n" H 8692 7405 50  0000 L CNN
F 2 "Capacitor_SMD:C_0603_1608Metric_Pad1.05x0.95mm_HandSolder" H 8600 7450 50  0001 C CNN
F 3 "~" H 8600 7450 50  0001 C CNN
	1    8600 7450
	1    0    0    -1  
$EndComp
Connection ~ 9400 8000
$Comp
L Device:C_Feedthrough C29
U 1 1
P 10000 8100
F 0 "C29" H 10000 8405 50  0000 C CNN
F 1 "1u" H 10000 8314 50  0000 C CNN
F 2 "good_things:NFM18PS105R0J3D" V 10000 8100 50  0001 C CNN
F 3 "~" V 10000 8100 50  0001 C CNN
	1    10000 8100
	1    0    0    -1  
$EndComp
Wire Wire Line
	9400 8000 9400 8050
Wire Wire Line
	9350 8000 9400 8000
Wire Wire Line
	9100 8000 9150 8000
Wire Wire Line
	9100 8050 9100 8000
Wire Wire Line
	9400 8250 9100 8250
$Comp
L power:GND #PWR029
U 1 1
P 10650 8300
F 0 "#PWR029" H 10650 8050 50  0001 C CNN
F 1 "GND" H 10655 8127 50  0000 C CNN
F 2 "" H 10650 8300 50  0001 C CNN
F 3 "" H 10650 8300 50  0001 C CNN
	1    10650 8300
	1    0    0    -1  
$EndComp
$Comp
L Device:Ferrite_Bead_Small FB4
U 1 1
P 9250 8000
F 0 "FB4" V 9013 8000 50  0000 C CNN
F 1 "1k@100M" V 9104 8000 50  0000 C CNN
F 2 "Inductor_SMD:L_0603_1608Metric_Pad1.05x0.95mm_HandSolder" V 9180 8000 50  0001 C CNN
F 3 "~" H 9250 8000 50  0001 C CNN
	1    9250 8000
	0    1    1    0   
$EndComp
$Comp
L Device:C_Small C28
U 1 1
P 9400 8150
F 0 "C28" H 9492 8196 50  0000 L CNN
F 1 "100n" H 9492 8105 50  0000 L CNN
F 2 "Capacitor_SMD:C_0603_1608Metric_Pad1.05x0.95mm_HandSolder" H 9400 8150 50  0001 C CNN
F 3 "~" H 9400 8150 50  0001 C CNN
	1    9400 8150
	1    0    0    -1  
$EndComp
$Comp
L Device:C_Small C27
U 1 1
P 9100 8150
F 0 "C27" H 9192 8196 50  0000 L CNN
F 1 "1u" H 9192 8105 50  0000 L CNN
F 2 "Capacitor_SMD:C_0603_1608Metric_Pad1.05x0.95mm_HandSolder" H 9100 8150 50  0001 C CNN
F 3 "~" H 9100 8150 50  0001 C CNN
F 4 "3013382" H 9100 8150 50  0001 C CNN "farnell"
	1    9100 8150
	1    0    0    -1  
$EndComp
$Comp
L good_things:STM32G051GxU U3
U 1 1
P 11250 7200
F 0 "U3" H 11250 8365 50  0000 C CNN
F 1 "STM32G051GxU" H 11250 8274 50  0000 C CNN
F 2 "Package_DFN_QFN:QFN-28_4x4mm_P0.5mm" H 11250 7200 50  0001 C CNN
F 3 "" H 11250 7200 50  0001 C CNN
	1    11250 7200
	1    0    0    -1  
$EndComp
Wire Wire Line
	13300 6450 13700 6450
$Comp
L power:GND #PWR037
U 1 1
P 13700 6650
F 0 "#PWR037" H 13700 6400 50  0001 C CNN
F 1 "GND" H 13705 6477 50  0000 C CNN
F 2 "" H 13700 6650 50  0001 C CNN
F 3 "" H 13700 6650 50  0001 C CNN
	1    13700 6650
	1    0    0    -1  
$EndComp
Wire Wire Line
	13800 7700 13700 7700
Wire Wire Line
	13800 7850 13800 7700
$Comp
L power:GND #PWR038
U 1 1
P 13800 7850
F 0 "#PWR038" H 13800 7600 50  0001 C CNN
F 1 "GND" H 13805 7677 50  0000 C CNN
F 2 "" H 13800 7850 50  0001 C CNN
F 3 "" H 13800 7850 50  0001 C CNN
	1    13800 7850
	1    0    0    -1  
$EndComp
Wire Wire Line
	13900 7800 13700 7800
Wire Wire Line
	13900 7700 13900 7800
$Comp
L power:+3V3 #PWR039
U 1 1
P 13900 7700
F 0 "#PWR039" H 13900 7550 50  0001 C CNN
F 1 "+3V3" H 13915 7873 50  0000 C CNN
F 2 "" H 13900 7700 50  0001 C CNN
F 3 "" H 13900 7700 50  0001 C CNN
	1    13900 7700
	1    0    0    -1  
$EndComp
$Comp
L power:GND #PWR036
U 1 1
P 13300 8300
F 0 "#PWR036" H 13300 8050 50  0001 C CNN
F 1 "GND" H 13305 8127 50  0000 C CNN
F 2 "" H 13300 8300 50  0001 C CNN
F 3 "" H 13300 8300 50  0001 C CNN
	1    13300 8300
	1    0    0    -1  
$EndComp
Wire Wire Line
	13300 6450 13300 6700
Connection ~ 13300 6450
Wire Wire Line
	13300 6400 13300 6450
$Comp
L Device:C_Small C30
U 1 1
P 13700 6550
F 0 "C30" H 13792 6596 50  0000 L CNN
F 1 "1u" H 13792 6505 50  0000 L CNN
F 2 "Capacitor_SMD:C_0603_1608Metric_Pad1.05x0.95mm_HandSolder" H 13700 6550 50  0001 C CNN
F 3 "~" H 13700 6550 50  0001 C CNN
F 4 "3013382" H 13700 6550 50  0001 C CNN "farnell"
	1    13700 6550
	1    0    0    -1  
$EndComp
$Comp
L power:+3V3 #PWR035
U 1 1
P 13300 6400
F 0 "#PWR035" H 13300 6250 50  0001 C CNN
F 1 "+3V3" H 13315 6573 50  0000 C CNN
F 2 "" H 13300 6400 50  0001 C CNN
F 3 "" H 13300 6400 50  0001 C CNN
	1    13300 6400
	1    0    0    -1  
$EndComp
Text Notes 13700 6900 0    50   ~ 0
vo is NC on my module
NoConn ~ 13400 6700
$Comp
L Display_Character:NHD-0420H1Z U4
U 1 1
P 13300 7500
F 0 "U4" H 13050 6750 50  0000 C CNN
F 1 "FC2004C03-NSWBBW-91*E" H 13850 6750 50  0000 C CNN
F 2 "good_things:FC2004C03-NSWBBW-91" H 13300 6600 50  0001 C CNN
F 3 "http://www.newhavendisplay.com/specs/NHD-0420H1Z-FSW-GBW-33V3.pdf" H 13400 7400 50  0001 C CNN
	1    13300 7500
	1    0    0    -1  
$EndComp
Wire Wire Line
	5000 4200 5000 4450
Wire Wire Line
	4900 4400 5250 4400
Wire Wire Line
	5250 4400 5250 4750
Connection ~ 5250 4400
Connection ~ 8200 4150
Wire Wire Line
	8400 4150 8200 4150
$Comp
L power:+5V #PWR0106
U 1 1
P 14250 2400
F 0 "#PWR0106" H 14250 2250 50  0001 C CNN
F 1 "+5V" H 14265 2573 50  0000 C CNN
F 2 "" H 14250 2400 50  0001 C CNN
F 3 "" H 14250 2400 50  0001 C CNN
	1    14250 2400
	1    0    0    -1  
$EndComp
Wire Wire Line
	14450 2450 14450 2400
Wire Wire Line
	14450 2450 14500 2450
Wire Wire Line
	7650 2900 8100 2900
Wire Wire Line
	5250 1350 5850 1350
Wire Wire Line
	4200 1350 4600 1350
Wire Wire Line
	8600 7300 10650 7300
Wire Wire Line
	8600 7950 8600 7850
$Comp
L power:GND #PWR019
U 1 1
P 8600 7950
F 0 "#PWR019" H 8600 7700 50  0001 C CNN
F 1 "GND" H 8605 7777 50  0000 C CNN
F 2 "" H 8600 7950 50  0001 C CNN
F 3 "" H 8600 7950 50  0001 C CNN
	1    8600 7950
	1    0    0    -1  
$EndComp
Wire Wire Line
	10000 8250 10650 8250
Text GLabel 11850 7700 2    50   Input ~ 0
lcd_d1
Text GLabel 11850 6450 2    50   Input ~ 0
lcd_e
Text GLabel 11850 7600 2    50   Input ~ 0
lcd_d0
NoConn ~ 10650 7750
Text GLabel 12900 7500 0    50   Input ~ 0
lcd_d1
Text GLabel 12900 7600 0    50   Input ~ 0
lcd_d2
Text GLabel 12900 7700 0    50   Input ~ 0
lcd_d3
Text GLabel 12900 7800 0    50   Input ~ 0
lcd_d4
Text GLabel 12900 7900 0    50   Input ~ 0
lcd_d5
Text GLabel 12900 8000 0    50   Input ~ 0
lcd_d6
Text GLabel 12900 8100 0    50   Input ~ 0
lcd_d7
Text GLabel 12900 7400 0    50   Input ~ 0
lcd_d0
NoConn ~ 11850 7500
NoConn ~ 10650 6300
Text GLabel 10650 6500 0    50   Input ~ 0
to_keypad_tx
Text GLabel 10650 6600 0    50   Input ~ 0
from_keypad_rx
NoConn ~ 10650 7100
Text GLabel 14150 2550 0    50   Input ~ 0
to_keypad_tx
Text GLabel 14150 2650 0    50   Input ~ 0
from_keypad_rx
$Comp
L Connector_Generic:Conn_01x05 J3
U 1 1
P 14700 2650
F 0 "J3" H 14780 2692 50  0000 L CNN
F 1 "Conn_01x05" H 14780 2601 50  0000 L CNN
F 2 "Connector_PinHeader_2.54mm:PinHeader_1x05_P2.54mm_Vertical" H 14700 2650 50  0001 C CNN
F 3 "~" H 14700 2650 50  0001 C CNN
	1    14700 2650
	1    0    0    -1  
$EndComp
Wire Wire Line
	14250 2400 14250 2850
Wire Wire Line
	14450 2750 14500 2750
Wire Wire Line
	14450 2750 14450 2950
Wire Wire Line
	14250 2850 14500 2850
Wire Wire Line
	14150 2550 14500 2550
Wire Wire Line
	14500 2650 14150 2650
Text GLabel 11850 7800 2    50   Input ~ 0
lcd_d2
Text GLabel 11850 7900 2    50   Input ~ 0
lcd_d3
Text GLabel 11850 8000 2    50   Input ~ 0
lcd_d4
Text GLabel 11850 8100 2    50   Input ~ 0
lcd_d5
Text GLabel 10650 7550 0    50   Input ~ 0
lcd_d6
Text GLabel 10650 7650 0    50   Input ~ 0
lcd_d7
$EndSCHEMATC
